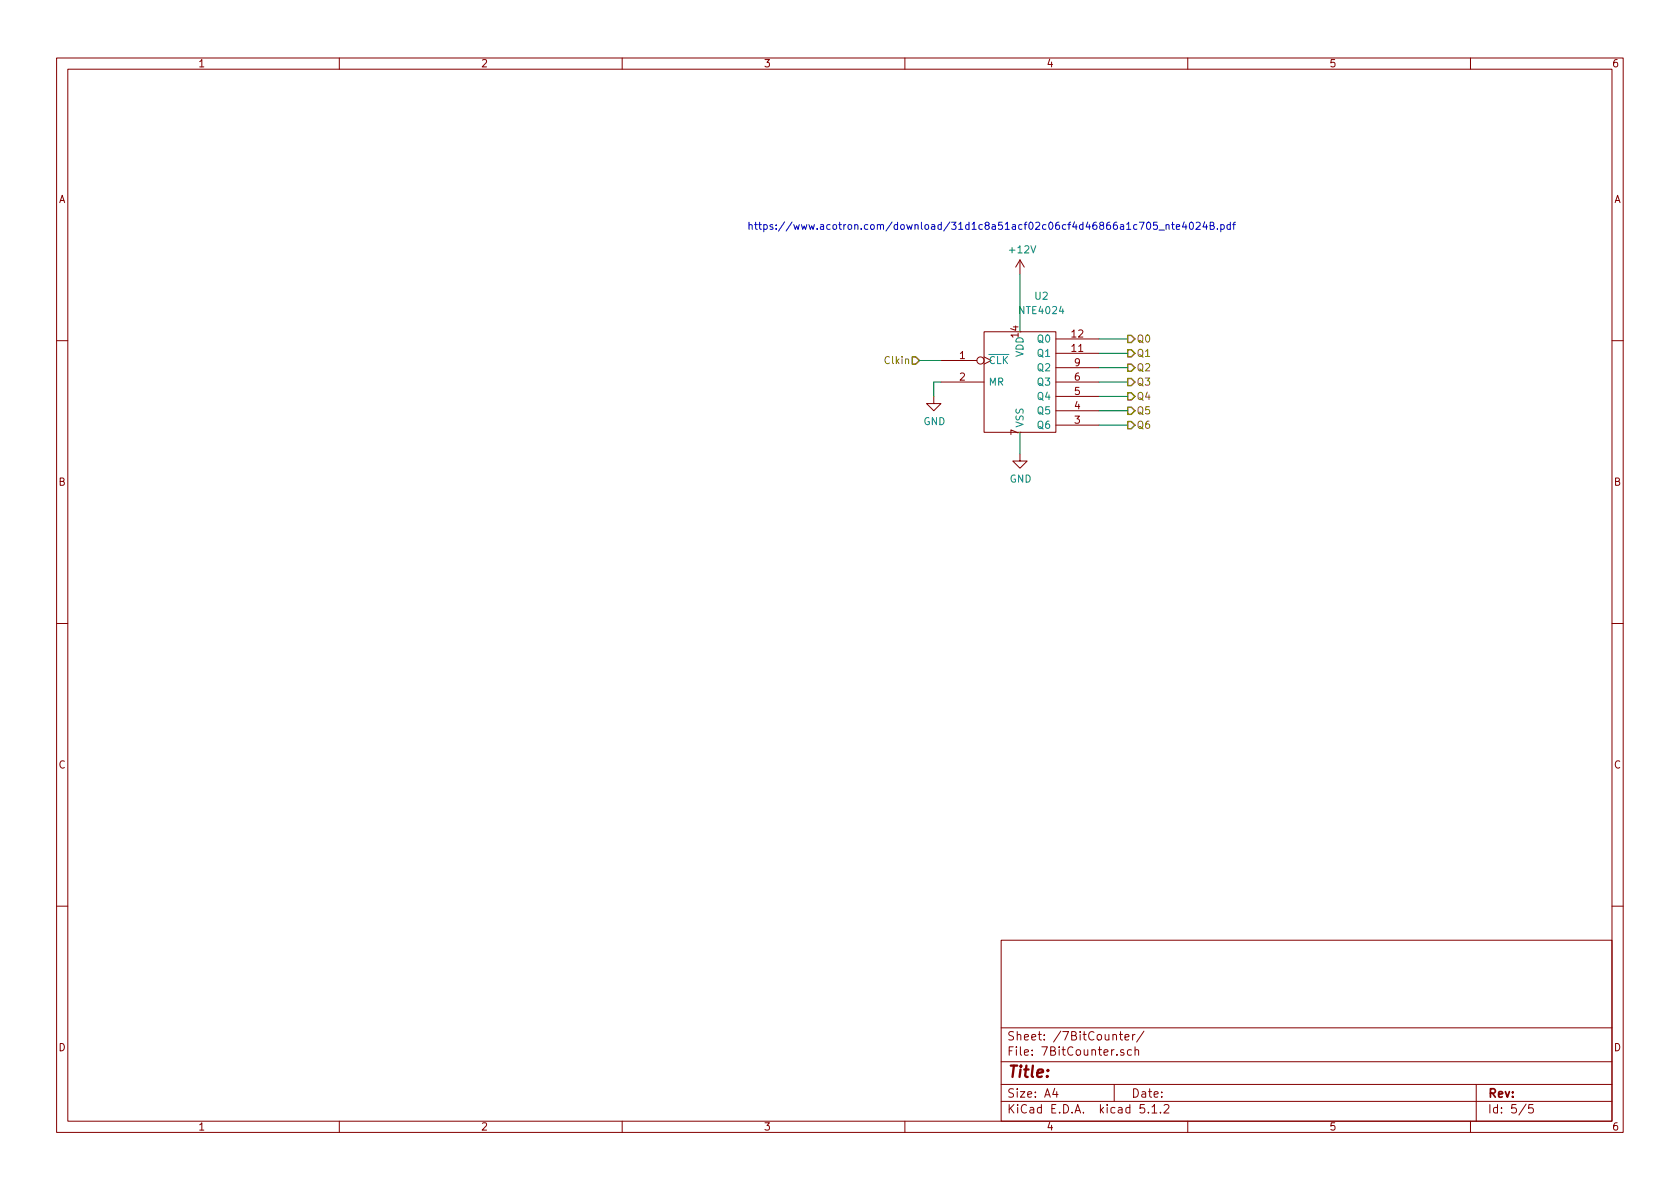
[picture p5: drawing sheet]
EESchema Schematic File Version 4
LIBS:RaptorScan-cache
EELAYER 29 0
EELAYER END
$Descr A4 11693 8268
encoding utf-8
Sheet 3 5
Title ""
Date ""
Rev ""
Comp ""
Comment1 ""
Comment2 ""
Comment3 ""
Comment4 ""
$EndDescr
$Comp
L 4xxx_IEEE:4024 U2
U 1 1
P 7100 2700
F 0 "U2" H 7250 3350 50  0000 C CNN
F 1 "NTE4024" H 7250 3250 50  0000 C CNN
F 2 "Package_DIP:DIP-14_W7.62mm" H 7100 2700 50  0001 C CNN
F 3 "" H 7100 2700 50  0001 C CNN
	1    7100 2700
	1    0    0    -1  
$EndComp
$Comp
L power:+12V #PWR04
U 1 1
P 7100 1900
F 0 "#PWR04" H 7100 1750 50  0001 C CNN
F 1 "+12V" H 7115 2073 50  0000 C CNN
F 2 "" H 7100 1900 50  0001 C CNN
F 3 "" H 7100 1900 50  0001 C CNN
	1    7100 1900
	1    0    0    -1  
$EndComp
$Comp
L power:GND #PWR05
U 1 1
P 7100 3150
F 0 "#PWR05" H 7100 2900 50  0001 C CNN
F 1 "GND" H 7105 2977 50  0000 C CNN
F 2 "" H 7100 3150 50  0001 C CNN
F 3 "" H 7100 3150 50  0001 C CNN
	1    7100 3150
	1    0    0    -1  
$EndComp
Wire Wire Line
	7100 3150 7100 3000
Wire Wire Line
	7100 1900 7100 2300
$Comp
L power:GND #PWR03
U 1 1
P 6500 2750
F 0 "#PWR03" H 6500 2500 50  0001 C CNN
F 1 "GND" H 6505 2577 50  0000 C CNN
F 2 "" H 6500 2750 50  0001 C CNN
F 3 "" H 6500 2750 50  0001 C CNN
	1    6500 2750
	1    0    0    -1  
$EndComp
Wire Wire Line
	6550 2650 6500 2650
Wire Wire Line
	6500 2650 6500 2750
Text HLabel 6400 2500 0    50   Input ~ 0
Clkin
Wire Wire Line
	6400 2500 6550 2500
Text Notes 5200 1600 0    50   ~ 0
https://www.acotron.com/download/31d1c8a51acf02c06cf4d46866a1c705_nte4024B.pdf
Text HLabel 7850 2350 2    50   Output ~ 0
Q0
Text HLabel 7850 2450 2    50   Output ~ 0
Q1
Text HLabel 7850 2550 2    50   Output ~ 0
Q2
Wire Wire Line
	7650 2350 7850 2350
Wire Wire Line
	7850 2450 7650 2450
Wire Wire Line
	7650 2550 7850 2550
Text HLabel 7850 2650 2    50   Output ~ 0
Q3
Wire Wire Line
	7650 2650 7850 2650
Text HLabel 7850 2750 2    50   Output ~ 0
Q4
Text HLabel 7850 2850 2    50   Output ~ 0
Q5
Text HLabel 7850 2950 2    50   Output ~ 0
Q6
Wire Wire Line
	7650 2750 7850 2750
Wire Wire Line
	7650 2850 7850 2850
Wire Wire Line
	7650 2950 7850 2950
$EndSCHEMATC
